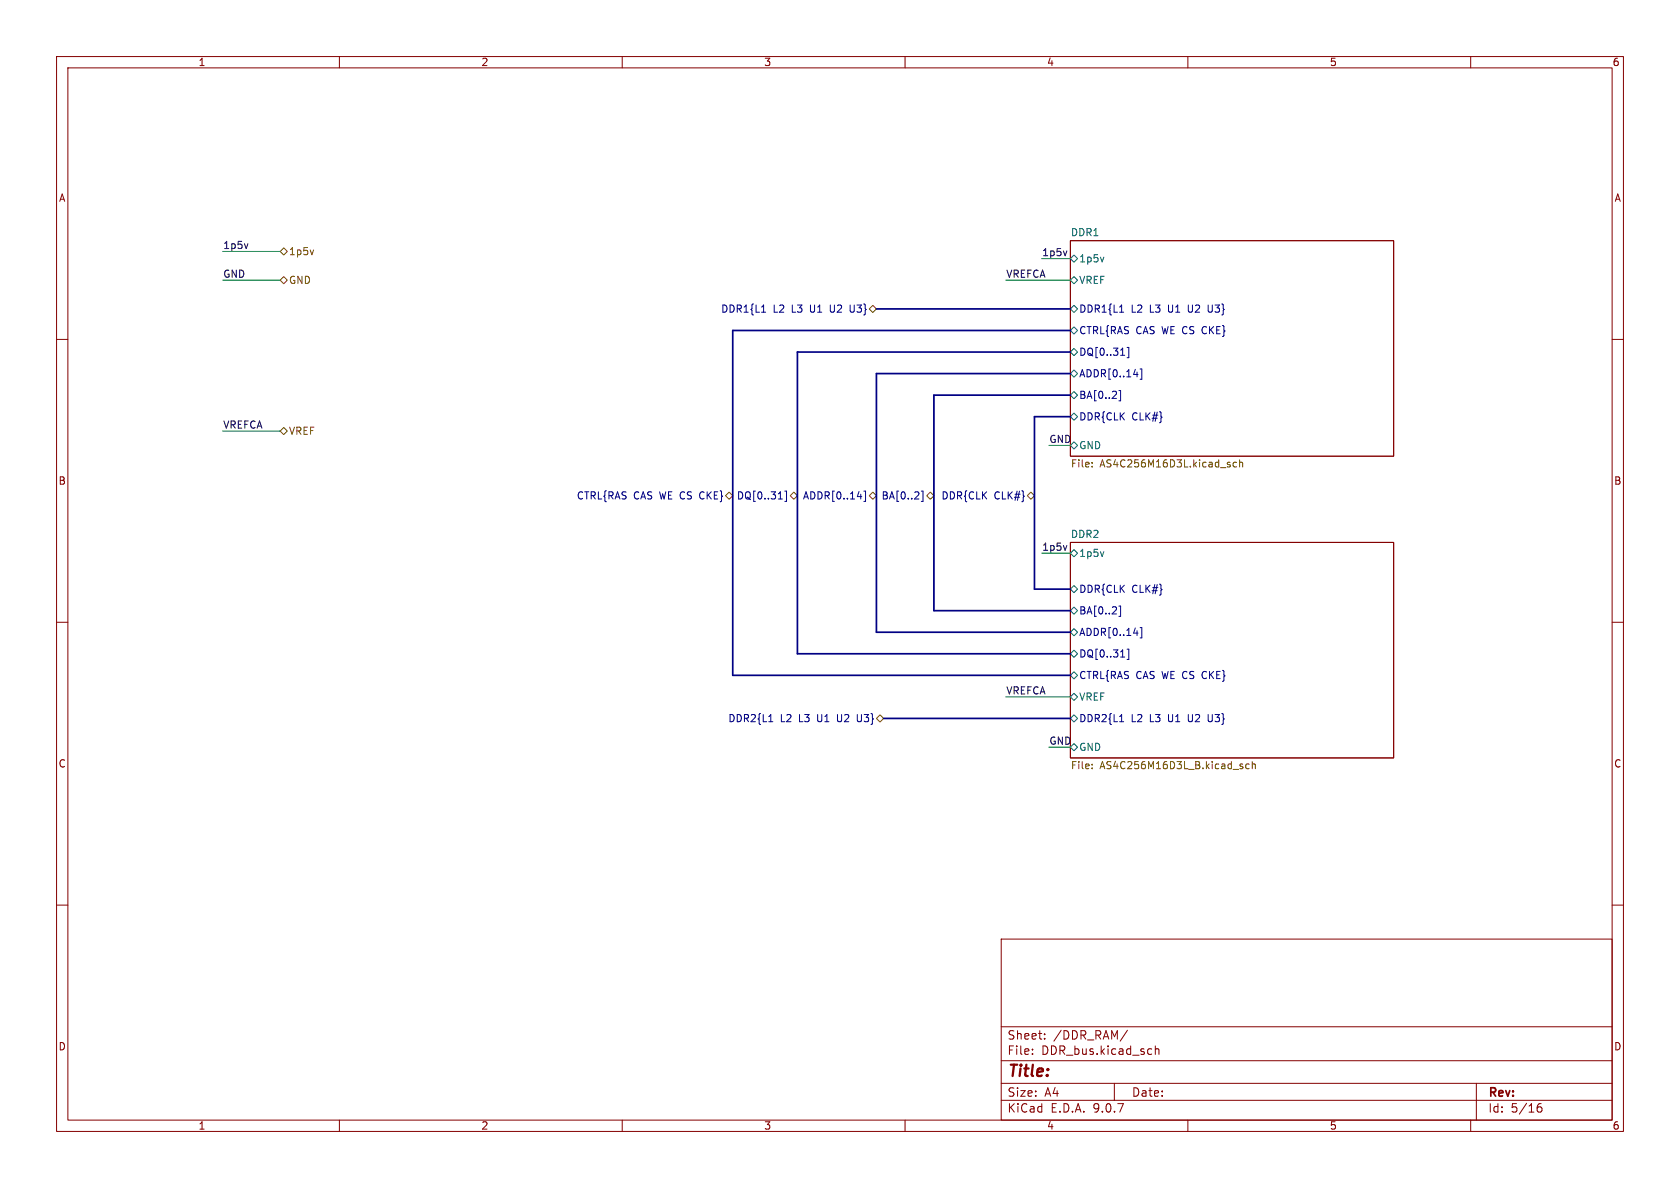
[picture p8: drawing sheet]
<svg xmlns="http://www.w3.org/2000/svg" width="297mm" height="210mm" viewBox="0 0 297 210" stroke-linecap="round" stroke-linejoin="round" font-family="sans-serif">
<g fill="none" stroke="#840000" stroke-width=".18">
<path d="M10 10h277v190h-277zM12 12h273v186h-273zM60 10v2M110 10v2M160 10v2M210 10v2M260 10v2M189.2 42.5h57.2v38.1h-57.2zM10 60h2M285 60h2M189.2 95.9h57.2v38.1h-57.2zM10 110h2"/>
<path d="M285 110h2M10 160h2M177 166h108v32h-108zM285 160h2M60 198v2M110 198v2M160 198v2M177 194.5h108M177 191.5h108M177 187.5h108M177 181.5h108M182.5 186.3v.1"/>
<path d="M182.5 185.5v.1M184.7 183.6v.1M184.7 182.8v.1M197 191.5v3M199.3 182.1l-1.3 2M204.2 184.9v1.5M204.2 185.5l.3-.1 .3 .1 .1 .9M210 198v2M260 198v2M261 191.5v6.5M271.7 196l.3-.3h.5l.1 .3v.3l-.3 .3-.4-.1-.2-.2M272.5 195.1a.59 .59 0 0 0-.8 .6"/>
</g>
<g fill="none" stroke="#006464" stroke-width=".18">
<path d="M189.2 45.7l.7-.6 .6 .6-.6 .7zM189.2 49.5l.7-.6 .6 .6-.6 .7zM189.2 58.4l.7-.6 .6 .6-.6 .7zM189.2 54.6l.7-.6 .6 .6-.6 .6zM195.1 45.5l-.3 .8M189.2 73.7l.7-.7 .6 .7-.6 .6zM189.2 78.7l.7-.6 .6 .6-.6 .7zM189.2 66l.7-.6 .6 .6-.6 .7zM189.2 69.9l.7-.7 .6 .7-.6 .6zM189.2 62.2l.7-.6 .6 .6-.6 .7zM189.2 97.8l.7-.6 .6 .6-.6 .6zM195.1 97.5l-.3 .9"/>
<path d="M189.2 111.8l.7-.7 .6 .7-.6 .6zM189.2 119.4l.7-.7 .6 .7-.6 .6zM189.2 104.1l.7-.6 .6 .6-.6 .7zM189.2 115.6l.7-.7 .6 .7-.6 .6zM189.2 108l.7-.7 .6 .7-.6 .6zM189.2 132.1l.7-.7 .6 .7-.6 .6zM189.2 123.2l.7-.6 .6 .6-.6 .6zM189.2 127l.7-.6 .6 .6-.6 .6z"/>
</g>
<g fill="none" stroke="#000084" stroke-width=".18">
<path d="M134.6 55.2h.8M150.3 53.9v1l.2 .3M197.9 55.2h.8M213.6 53.9v1l.2 .3M197.8 69h.3v1.9h-.3M198.1 62.8h.7M199.3 61.4h.3v1.8h-.3M200.4 66.2h.8M201.6 65.2h.3v1.8h-.3M137.6 88.2h.7M138.7 86.8h.3v1.8h-.3M151.6 87.8h.8"/>
<path d="M152.7 86.8h.3v1.8h-.3M162.9 86.8h.3v1.8h-.3M197.8 107.1h.3v1.9h-.3M198.1 116.1h.7M199.3 114.8h.3v1.8h-.3M200.4 111.9h.8M201.6 110.9h.3v1.9h-.3M135.9 127.6h.7M151.6 126.3v1l.2 .3M197.9 127.6h.8M213.6 126.3v1l.2 .3"/>
</g>
<g fill="none" stroke="#725600" stroke-width=".18">
<path d="M49.5 49.5l.7-.6 .6 .6-.6 .7zM49.5 44.5l.7-.7 .6 .7-.6 .6zM55.4 44.2l-.3 .8M154.3 54l.6 .6-.6 .6-.6-.6zM49.5 76.2l.7-.6 .6 .6-.6 .6zM128.3 87.6l.6-.6 .6 .6-.6 .7zM139.7 87.6l.6-.6 .7 .6-.7 .7zM154.3 87l.6 .6-.6 .7-.6-.7zM164.5 87l.6 .6-.6 .7-.7-.7zM182.2 87l.7 .6-.7 .7-.6-.7zM193.1 82.4v.2M193.1 81.8v.1"/>
<path d="M218.6 81.8l-.4-.1-.2 .2 .1 .6h.5M219.1 81.8l.2-.1 .3 .1 .1 .8M219.1 81.3v1.3M154.9 127l.7-.6 .6 .6-.6 .6zM193.1 135.1v.1M193.1 135.8v.1M219.7 135.5v.3M220.8 135.1l-.3-.1-.3 .3 .2 .5h.4M221.4 135.2l.2-.2 .3 .1v.8M221.4 134.6v1.3"/>
</g>
<path d="M43.8 43.1l-.3 .8M188.6 44.4l-.3 .8M188.6 96.4l-.3 .9" fill="none" stroke="#0f0f0f" stroke-width=".18"/>
<path d="M154.9 54.6h34.3M189.2 58.4h-59.7v61h59.7M189.2 69.9h-24.1v38.1h24.1M189.2 73.7h-6.3v30.4h6.3M189.2 66h-34.3v45.8h34.3M189.2 62.2h-48.2v53.4h48.2M156.2 127h33" fill="none" stroke="#000084" stroke-width=".3"/>
<path d="M39.4 44.5h10.1M39.4 49.5h10.1M177.8 49.5h11.4M184.1 45.7h5.1M39.4 76.2h10.1M185.4 78.7h3.8M184.1 97.8h5.1M177.8 123.2h11.4M185.4 132.1h3.8" fill="none" stroke="#009600" stroke-width=".18"/>
<text font-size="2.8" fill="#840000" x="178" y="190.9">Title:</text>
<g font-size="2.1" fill="#840000">
<text x="178" y="184">Sheet:</text>
<text x="186.2" y="184">/DDR_RAM/</text>
<text x="178" y="186.7">File:</text>
<text x="184.1" y="186.7">DDR_bus.kicad_sch</text>
<text x="178" y="196.9">KiCad</text>
<text x="178" y="194.1">Size:</text>
<text x="184.7" y="194.1">A4</text>
<text x="185.7" y="196.9">E.D.A.</text>
<text x="193.3" y="196.9">9.0.7</text>
<text x="200" y="194.1">Date:</text>
<text x="263" y="194.3">Rev:</text>
<text x="263" y="196.9">Id:</text>
<text x="267.1" y="196.9">5/16</text>
</g>
<g font-size="1.8" fill="#840000">
<text x="35" y="11.9">1</text>
<text x="85" y="11.9">2</text>
<text x="135" y="11.9">3</text>
<text x="185" y="11.9">4</text>
<text x="235" y="11.9">5</text>
<text x="285" y="11.9">6</text>
<text x="10.3" y="35.9">A</text>
<text x="285.3" y="35.9">A</text>
<text x="10.3" y="85.9">B</text>
<text x="285.3" y="85.9">B</text>
<text x="10.3" y="135.9">C</text>
<text x="285.3" y="135.9">C</text>
<text x="10.3" y="185.9">D</text>
<text x="285.3" y="185.9">D</text>
<text x="35" y="199.9">1</text>
<text x="85" y="199.9">2</text>
<text x="135" y="199.9">3</text>
<text x="185" y="199.9">4</text>
<text x="235" y="199.9">5</text>
<text x="285" y="199.9">6</text>
</g>
<g font-size="1.8" fill="#006464">
<text x="189.2" y="41.8">DDR1</text>
<text x="190.7" y="46.6">1p5v</text>
<text x="190.7" y="50.4">VREF</text>
<text x="190.7" y="79.6">GND</text>
<text x="189.2" y="95.2">DDR2</text>
<text x="190.7" y="98.7">1p5v</text>
<text x="190.7" y="124.1">VREF</text>
<text x="190.7" y="132.9">GND</text>
</g>
<g font-size="1.8" fill="#0f0f0f">
<text x="39.4" y="44.1">1p5v</text>
<text x="184.1" y="45.4">1p5v</text>
<text x="39.4" y="49.2">GND</text>
<text x="177.8" y="49.2">VREFCA</text>
<text x="39.4" y="75.9">VREFCA</text>
<text x="185.4" y="78.4">GND</text>
<text x="184.1" y="97.4">1p5v</text>
<text x="177.8" y="122.8">VREFCA</text>
<text x="185.4" y="131.7">GND</text>
</g>
<g font-size="1.8" fill="#725600">
<text x="51" y="45.3">1p5v</text>
<text x="51" y="50.4">GND</text>
<text x="51" y="77.1">VREF</text>
<text x="189.2" y="83">File:</text>
<text x="194.5" y="83">AS4C256M16D3L.kicad_sch</text>
<text x="189.2" y="136.3">File:</text>
<text x="194.5" y="136.3">AS4C256M16D3L_B.kicad_sch</text>
</g>
<g font-size="1.8" fill="#000084">
<text x="127.4" y="55.5">DDR1{L1</text>
<text x="136.7" y="55.5">L2</text>
<text x="140.1" y="55.5">L3</text>
<text x="143.5" y="55.5">U1</text>
<text x="147.2" y="55.5">U2</text>
<text x="150.9" y="55.5">U3}</text>
<text x="190.7" y="59.3">CTRL{RAS</text>
<text x="190.7" y="55.5">DDR1{L1</text>
<text x="200" y="55.5">L2</text>
<text x="200.8" y="59.3">CAS WE CS CKE}</text>
<text x="203.4" y="55.5">L3</text>
<text x="206.8" y="55.5">U1</text>
<text x="210.5" y="55.5">U2</text>
<text x="214.2" y="55.5">U3}</text>
<text x="190.7" y="63.1">DQ[0..31]</text>
<text x="190.7" y="66.9">ADDR[0..14]</text>
<text x="190.7" y="70.7">BA[0..2]</text>
<text x="190.7" y="74.5">DDR{CLK</text>
<text x="200.1" y="74.5">CLK#}</text>
<text x="101.9" y="88.5">CTRL{RAS</text>
<text x="112" y="88.5">CAS WE CS CKE}</text>
<text x="130.2" y="88.5">DQ[0..31]</text>
<text x="141.8" y="88.5">ADDR[0..14]</text>
<text x="155.8" y="88.5">BA[0..2]</text>
<text x="166.3" y="88.5">DDR{CLK</text>
<text x="175.7" y="88.5">CLK#}</text>
<text x="190.7" y="105">DDR{CLK</text>
<text x="200.1" y="105">CLK#}</text>
<text x="190.7" y="112.6">ADDR[0..14]</text>
<text x="190.7" y="108.8">BA[0..2]</text>
<text x="190.7" y="116.4">DQ[0..31]</text>
<text x="190.7" y="120.2">CTRL{RAS</text>
<text x="200.8" y="120.2">CAS WE CS CKE}</text>
<text x="128.7" y="127.9">DDR2{L1</text>
<text x="137.9" y="127.9">L2</text>
<text x="141.3" y="127.9">L3</text>
<text x="144.8" y="127.9">U1</text>
<text x="148.5" y="127.9">U2</text>
<text x="152.2" y="127.9">U3}</text>
<text x="190.7" y="127.9">DDR2{L1</text>
<text x="200" y="127.9">L2</text>
<text x="203.4" y="127.9">L3</text>
<text x="206.8" y="127.9">U1</text>
<text x="210.5" y="127.9">U2</text>
<text x="214.2" y="127.9">U3}</text>
</g>
</svg>
